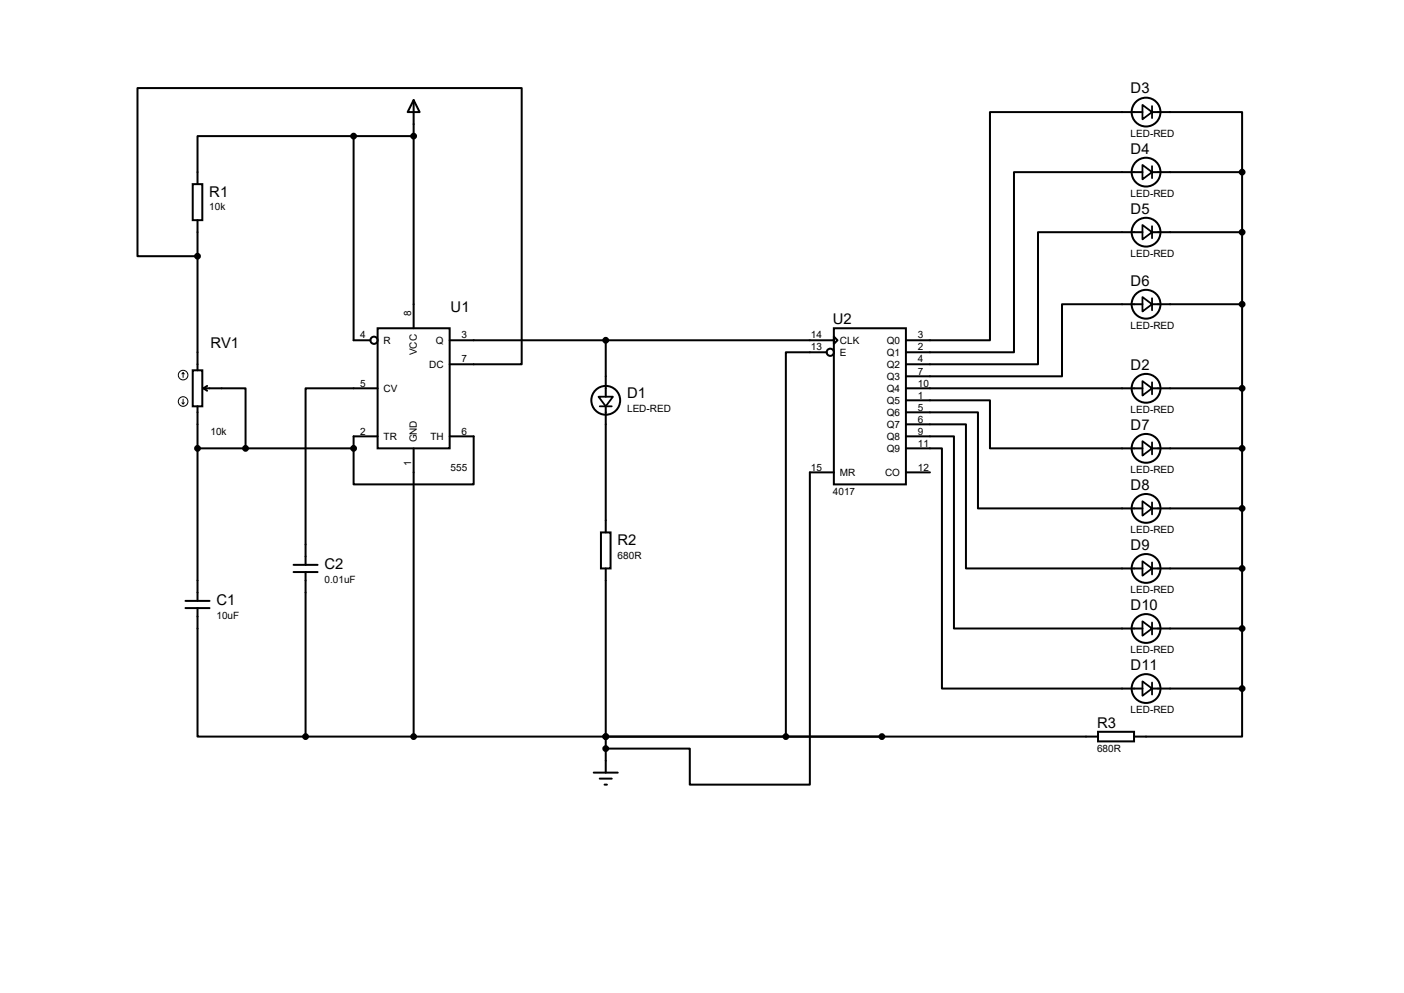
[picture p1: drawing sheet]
<svg xmlns="http://www.w3.org/2000/svg" width="297mm" height="210mm" viewBox="0 0 297 210" stroke-linecap="round" stroke-linejoin="round" font-family="sans-serif">
<g fill="none" stroke="#000" stroke-width=".42">
<path d="M40.8 38.9h2v7.7h-2zM74.8 28.8h-33v10.1M74.8 28.8v43.2h3.6M74.8 28.8h12.7M87.5 21.2l1.3 2.5h-2.6zM87.5 21.2v48.2M241.7 23.7h-32.3v48.3h-17.8M241.7 36.4h-27.2v38.1h-22.9M243.7 23.7h19.1v12.7M243.7 36.4h19.1M262.8 36.4v109.2M41.8 54.2h-12.7v-35.6h81.3v58.4h-15.3"/>
<path d="M41.8 46.6v31.7M241.7 49.1h-22.1v27.9h-28M243.7 49.1h19.1M40.8 78.3h2v7.6h-2zM79.9 69.4h15.2v25.4h-15.2zM95.1 72h81.3M128.1 72v11.9M174.9 74.5h-8.7v81.3M176.4 69.4h15.2v33h-15.2zM176.4 71.2l.8 .8-.8 .7zM241.7 64.3h-17v15.3h-33.1M243.7 64.3h19.1"/>
<path d="M41.8 85.9v41.2M41.8 94.8h33M43.1 82.1h8.8v12.7M43.1 82.1l.7 .5M43.8 81.6l-.7 .5M79.9 82.1h-15.3v37.4M79.9 92.3h-5.1v2.5M87.5 94.8v61M95.1 92.3h5.1v10.1h-25.4v-7.6M128.1 85.9v26.7M176.4 99.9h-5.1v66h-25.4v-7.6h-17.8M191.6 84.7h17.8v10.1h32.3"/>
<path d="M191.6 87.2h15.3v20.3h34.8M191.6 89.7h12.7v30.5h37.4M191.6 92.3h10.2v40.6h39.9M191.6 94.8h7.7v50.8h42.4M191.6 82.1h50.1M191.6 99.9h5.1M243.7 94.8h19.1M243.7 82.1h19.1M62.1 119.5h5.1M127.1 112.6h2.1v7.6h-2.1zM243.7 107.5h19.1M39.2 127.1h5.1"/>
<path d="M39.2 128.6h5.1M41.8 128.6v27.2h22.8M62.1 121h5.1M64.6 121v34.8M128.1 120.2v43.2M243.7 120.2h19.1M243.7 132.9h19.1M64.6 155.8h167.7M232.3 154.8h7.6v2h-7.6zM243.7 145.6h19.1M262.8 145.6v10.2h-22.9M125.6 163.4h5.1"/>
<path d="M126.9 164.7h2.5M127.9 165.9h.5"/>
<circle cx="242.4" cy="36.4" r="3"/>
<circle cx="242.4" cy="23.7" r="3"/>
<circle cx="242.4" cy="49.1" r="3"/>
<circle cx="79.1" cy="72" r=".76"/>
<circle cx="175.6" cy="74.5" r=".76"/>
<circle cx="242.4" cy="64.3" r="3"/>
<circle cx="128.1" cy="84.7" r="3"/>
<circle cx="242.4" cy="94.8" r="3"/>
<circle cx="242.4" cy="82.1" r="3"/>
<circle cx="242.4" cy="107.5" r="3"/>
<circle cx="242.4" cy="132.9" r="3"/>
<circle cx="242.4" cy="120.2" r="3"/>
<circle cx="242.4" cy="145.6" r="3"/>
</g>
<circle cx="128.1" cy="155.8" r=".21" fill="#000"/>
<g fill="none" stroke="#000" stroke-width=".21">
<path d="M38.7 78.8l-.2 .3M38.7 78.8l.3 .3M38.7 78.8v1M38.5 85.2l.2 .2M38.7 84.4v1M39 85.2l-.3 .2"/>
<circle cx="38.7" cy="79.3" r="1.02"/>
<circle cx="38.7" cy="84.9" r="1.02"/>
</g>
<g fill="#000" stroke="#000" stroke-width=".42">
<circle cx="74.8" cy="28.8" r=".51"/>
<circle cx="87.5" cy="28.8" r=".51"/>
<circle cx="262.8" cy="36.4" r=".51"/>
<circle cx="41.8" cy="54.2" r=".51"/>
<circle cx="262.8" cy="49.1" r=".51"/>
<circle cx="128.1" cy="72" r=".51"/>
<circle cx="262.8" cy="64.3" r=".51"/>
<circle cx="41.8" cy="94.8" r=".51"/>
<circle cx="51.9" cy="94.8" r=".51"/>
<circle cx="74.8" cy="94.8" r=".51"/>
<circle cx="262.8" cy="82.1" r=".51"/>
<circle cx="262.8" cy="94.8" r=".51"/>
<circle cx="262.8" cy="107.5" r=".51"/>
<circle cx="262.8" cy="132.9" r=".51"/>
<circle cx="262.8" cy="120.2" r=".51"/>
<circle cx="64.6" cy="155.8" r=".51"/>
<circle cx="87.5" cy="155.8" r=".51"/>
<circle cx="128.1" cy="158.3" r=".51"/>
<circle cx="128.1" cy="155.8" r=".51"/>
<circle cx="166.2" cy="155.8" r=".51"/>
<circle cx="186.6" cy="155.8" r=".51"/>
<circle cx="262.8" cy="145.6" r=".51"/>
</g>
<g fill="none" stroke="#000" stroke-width=".38">
<path d="M241.7 22.2l2 1.5-2 1.5zM241.7 34.9l2 1.5-2 1.5zM243.7 22.4v2.6M243.7 35.1v2.6M241.7 47.6l2 1.5-2 1.5zM243.7 47.8v2.6M241.7 62.8l2 1.5-2 1.6zM243.7 63.1v2.5M126.6 83.9h3.1l-1.6 2zM126.9 85.9h2.5M241.7 80.6l2 1.5-2 1.6zM241.7 93.3l2 1.5-2 1.6z"/>
<path d="M243.7 80.9v2.5M243.7 93.6v2.5M241.7 106l2 1.5-2 1.6zM241.7 118.7l2 1.5-2 1.6zM243.7 106.3v2.5M243.7 119v2.5M241.7 131.4l2 1.5-2 1.6zM243.7 131.7v2.5M241.7 144.1l2 1.5-2 1.6zM243.7 144.4v2.5"/>
</g>
<g font-size="3.1">
<text x="239.2" y="19.8">D3</text>
<text x="239.2" y="32.5">D4</text>
<text x="44.3" y="41.6">R1</text>
<text x="239.2" y="45.2">D5</text>
<text x="95.3" y="66">U1</text>
<text x="239.2" y="60.4">D6</text>
<text x="176.2" y="68.5">U2</text>
<text x="44.5" y="73.6">RV1</text>
<text x="239.2" y="78.2">D2</text>
<text x="132.7" y="84.2">D1</text>
<text x="239.2" y="90.9">D7</text>
<text x="239.2" y="103.6">D8</text>
<text x="130.6" y="115.2">R2</text>
<text x="239.2" y="116.3">D9</text>
<text x="68.7" y="120.3">C2</text>
<text x="45.8" y="127.9">C1</text>
<text x="239.2" y="129">D10</text>
<text x="239.2" y="141.7">D11</text>
<text x="232.1" y="153.9">R3</text>
</g>
<g font-size="2.1">
<text x="239.2" y="28.9">LED-RED</text>
<text x="239.2" y="41.6">LED-RED</text>
<text x="44.3" y="44.5">10k</text>
<text x="239.2" y="54.3">LED-RED</text>
<text x="76.2" y="71.6">4</text>
<text x="87" y="66.9" transform="rotate(-90 87 66.9)">8</text>
<text x="97.7" y="71.6">3</text>
<text x="171.5" y="71.6">14</text>
<text x="194.2" y="71.6">3</text>
<text x="239.2" y="69.6">LED-RED</text>
<text x="81.2" y="72.7">R</text>
<text x="88.2" y="75.1" transform="rotate(-90 88.2 75.1)">VCC</text>
<text x="90.8" y="77.8">DC</text>
<text x="92.2" y="72.7">Q</text>
<text x="97.7" y="76.7">7</text>
<text x="171.5" y="74.1">13</text>
<text x="177.7" y="72.7">CLK</text>
<text x="177.7" y="75.3">E</text>
<text x="187.6" y="72.7">Q0</text>
<text x="187.6" y="75.3">Q1</text>
<text x="187.6" y="77.8">Q2</text>
<text x="194.2" y="74.1">2</text>
<text x="194.2" y="76.7">4</text>
<text x="76.2" y="81.7">5</text>
<text x="81.2" y="82.9">CV</text>
<text x="187.6" y="80.3">Q3</text>
<text x="187.6" y="82.9">Q4</text>
<text x="194.2" y="79.2">7</text>
<text x="194.2" y="81.7">10</text>
<text x="132.7" y="87.2">LED-RED</text>
<text x="187.6" y="85.4">Q5</text>
<text x="187.6" y="88">Q6</text>
<text x="194.2" y="84.3">1</text>
<text x="194.2" y="86.8">5</text>
<text x="194.2" y="89.4">6</text>
<text x="239.2" y="87.3">LED-RED</text>
<text x="44.5" y="91.9">10k</text>
<text x="76.2" y="91.9">2</text>
<text x="81.2" y="93">TR</text>
<text x="88.2" y="93.6" transform="rotate(-90 88.2 93.6)">GND</text>
<text x="91.1" y="93">TH</text>
<text x="97.7" y="91.9">6</text>
<text x="187.6" y="90.5">Q7</text>
<text x="187.6" y="93">Q8</text>
<text x="187.6" y="95.6">Q9</text>
<text x="194.2" y="91.9">9</text>
<text x="194.2" y="94.4">11</text>
<text x="87" y="98.6" transform="rotate(-90 87 98.6)">1</text>
<text x="95.3" y="99.5">555</text>
<text x="171.5" y="99.5">15</text>
<text x="177.7" y="100.7">MR</text>
<text x="187.2" y="100.7">CO</text>
<text x="194.2" y="99.5">12</text>
<text x="239.2" y="100">LED-RED</text>
<text x="176.2" y="104.6">4017</text>
<text x="239.2" y="112.7">LED-RED</text>
<text x="130.6" y="118.2">680R</text>
<text x="68.7" y="123.2">0.01uF</text>
<text x="239.2" y="125.4">LED-RED</text>
<text x="45.8" y="130.9">10uF</text>
<text x="239.2" y="138.1">LED-RED</text>
<text x="239.2" y="150.8">LED-RED</text>
<text x="232.1" y="159">680R</text>
</g>
</svg>
